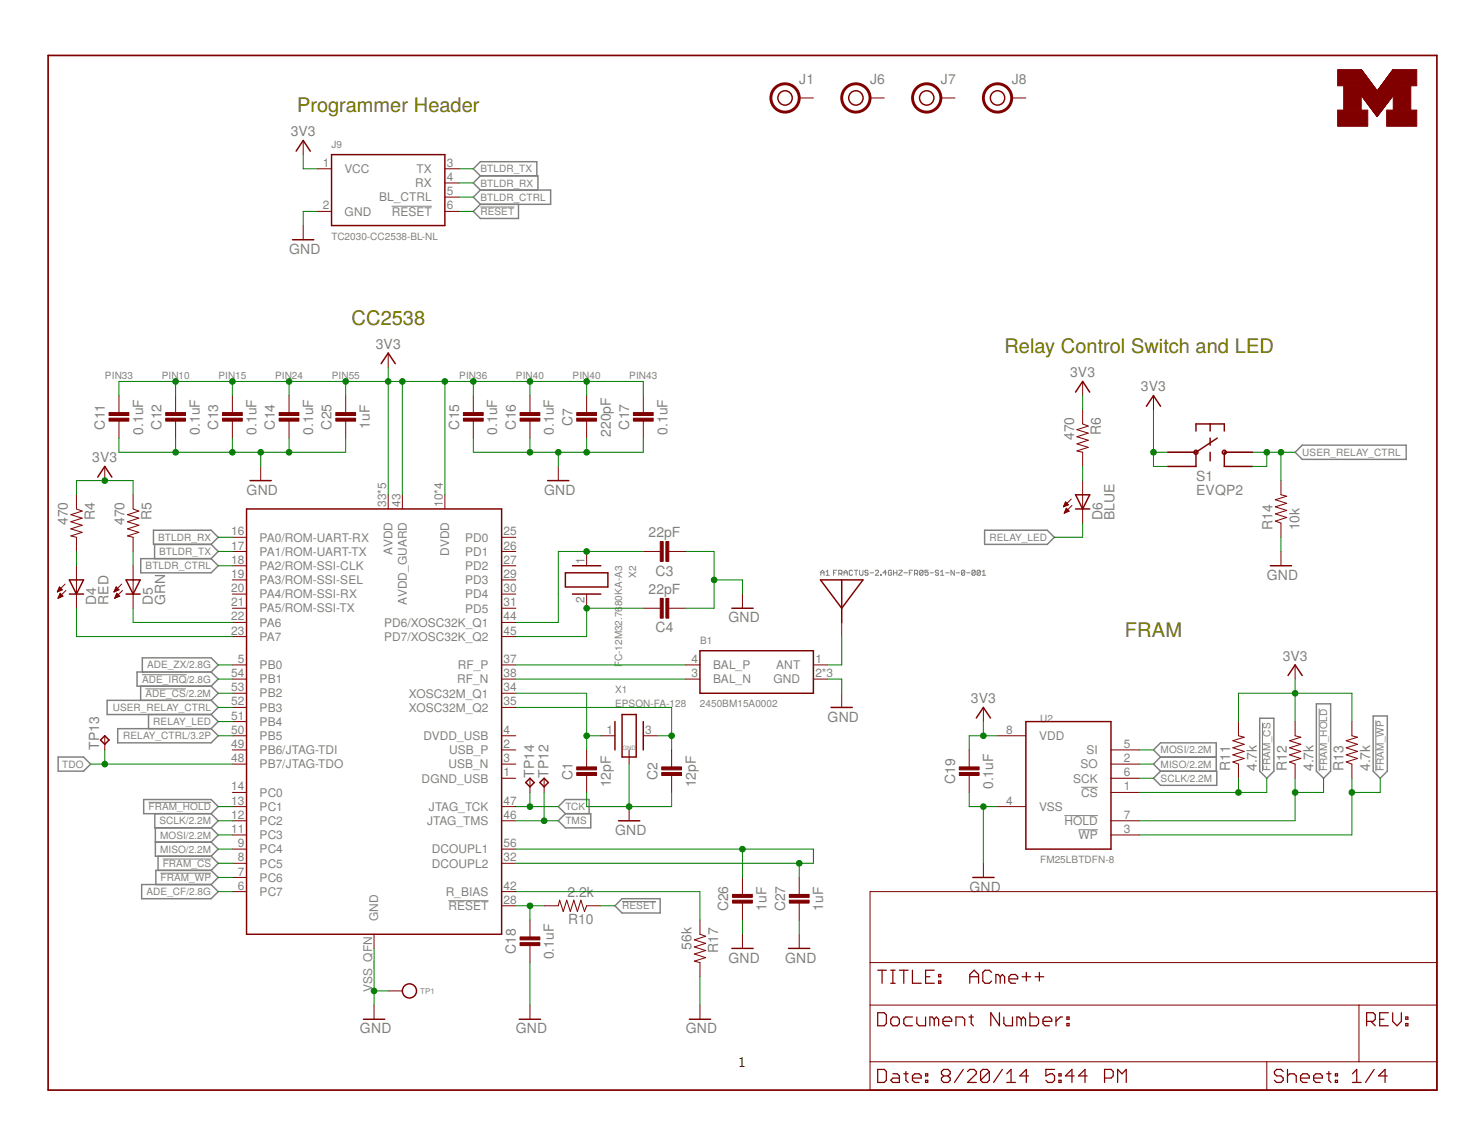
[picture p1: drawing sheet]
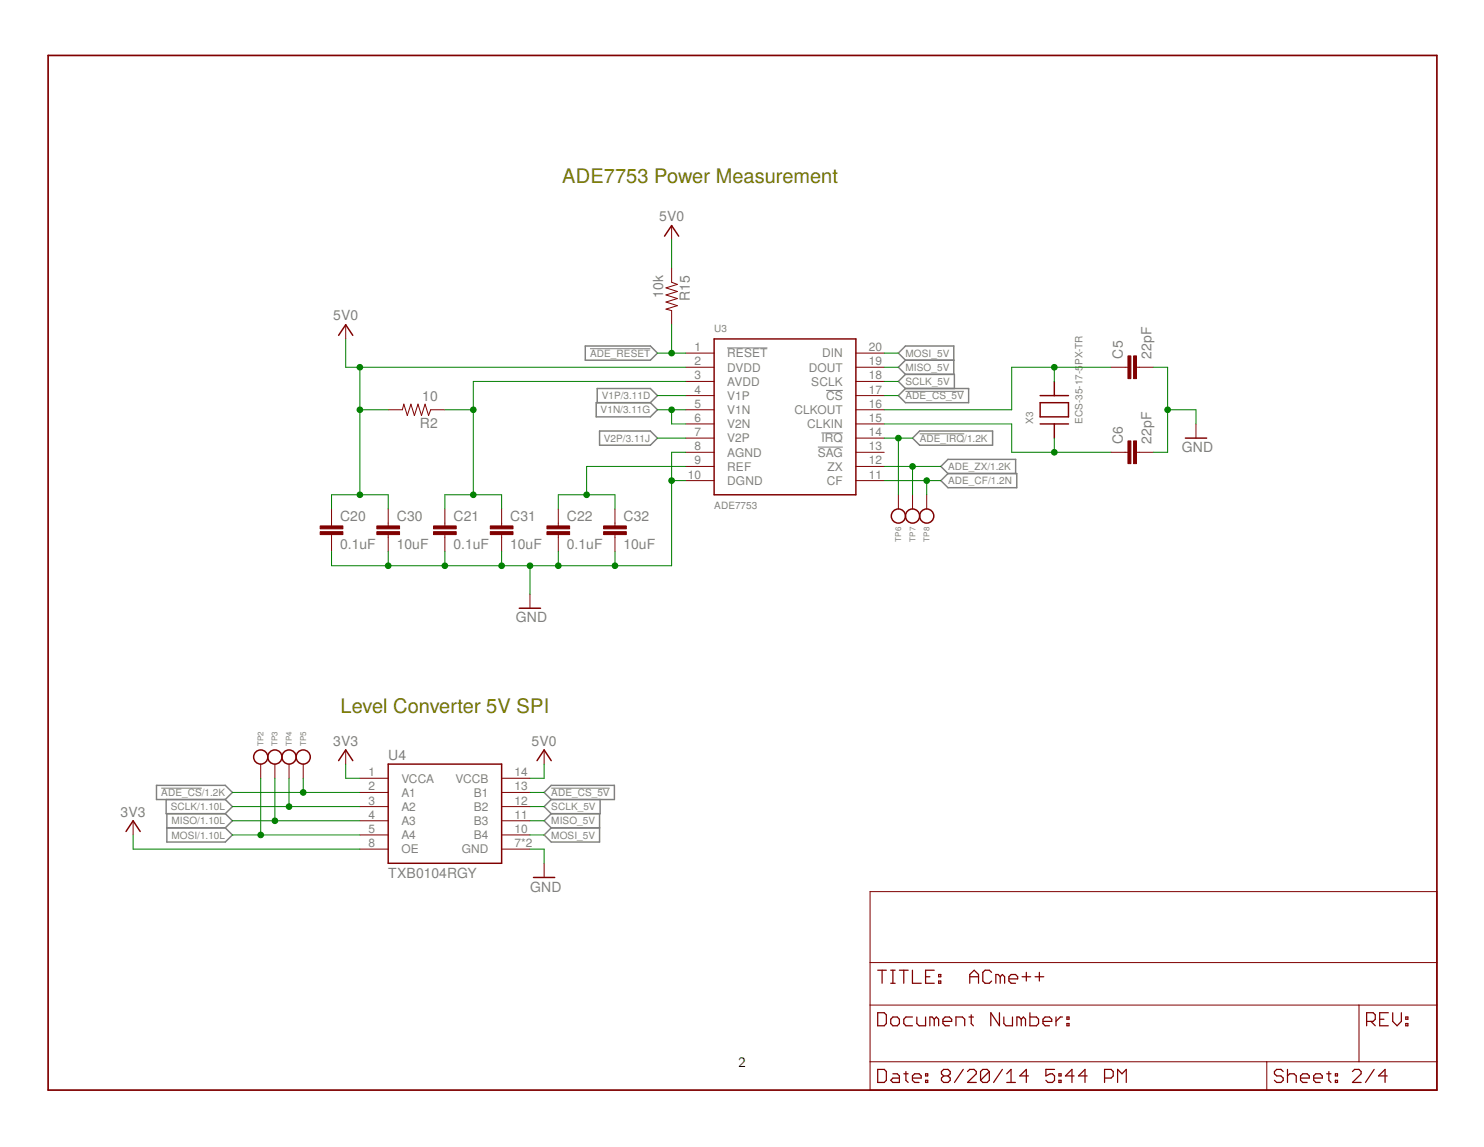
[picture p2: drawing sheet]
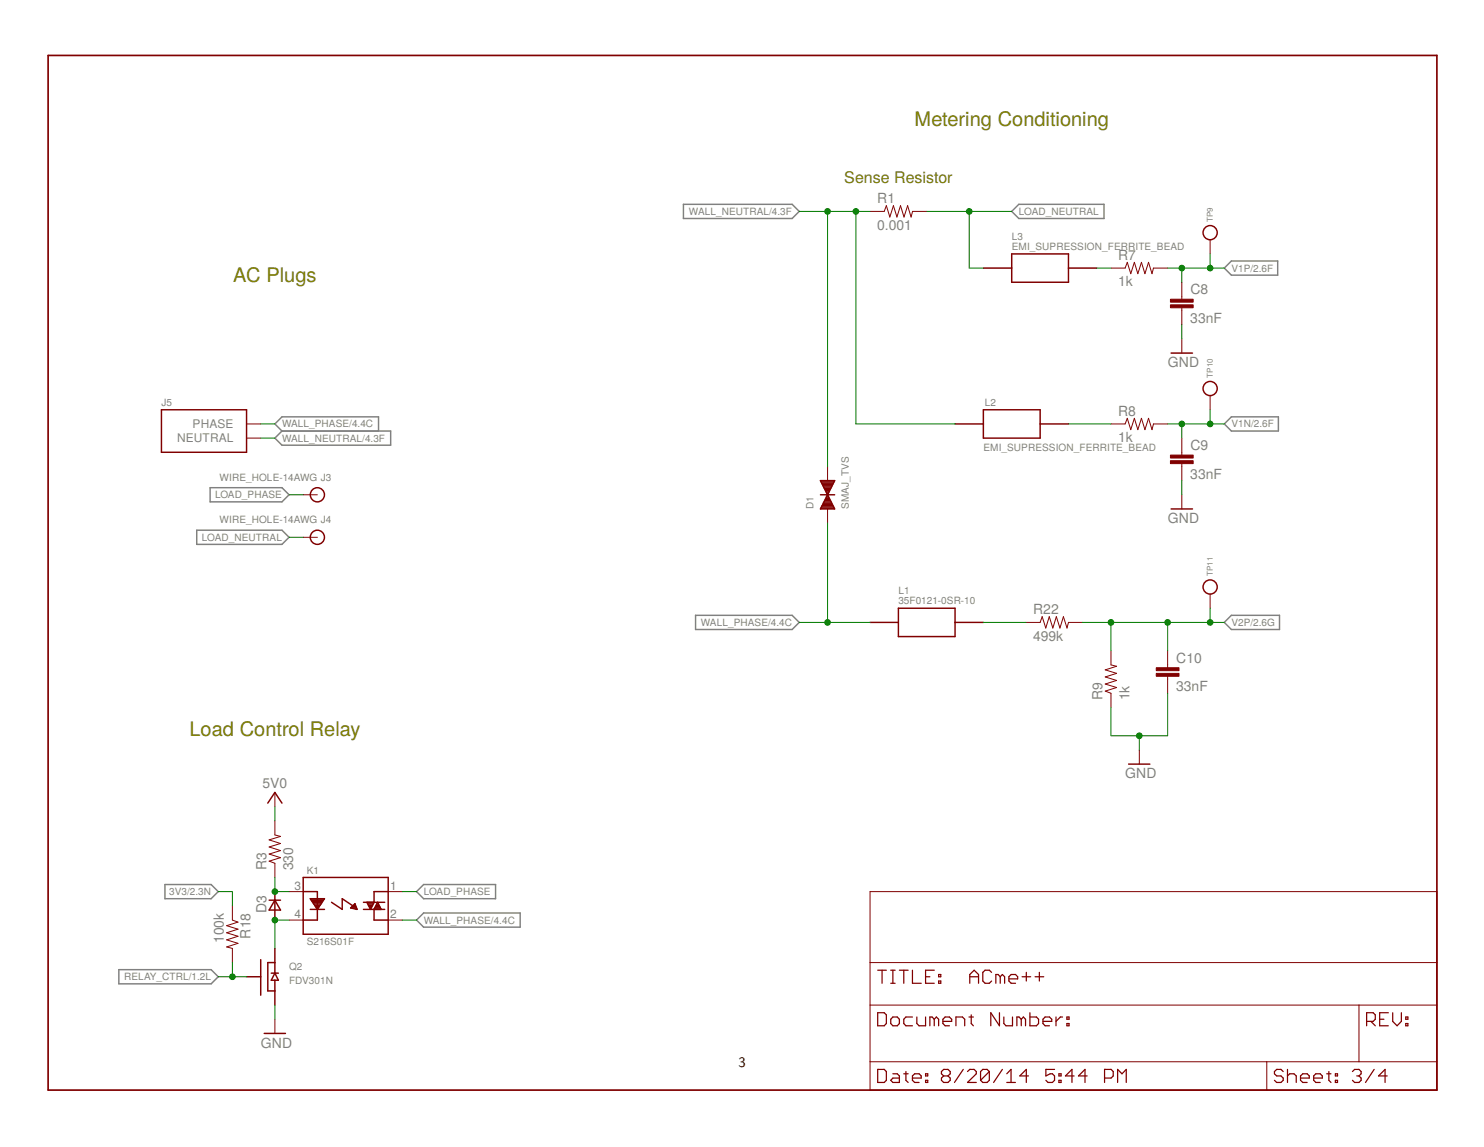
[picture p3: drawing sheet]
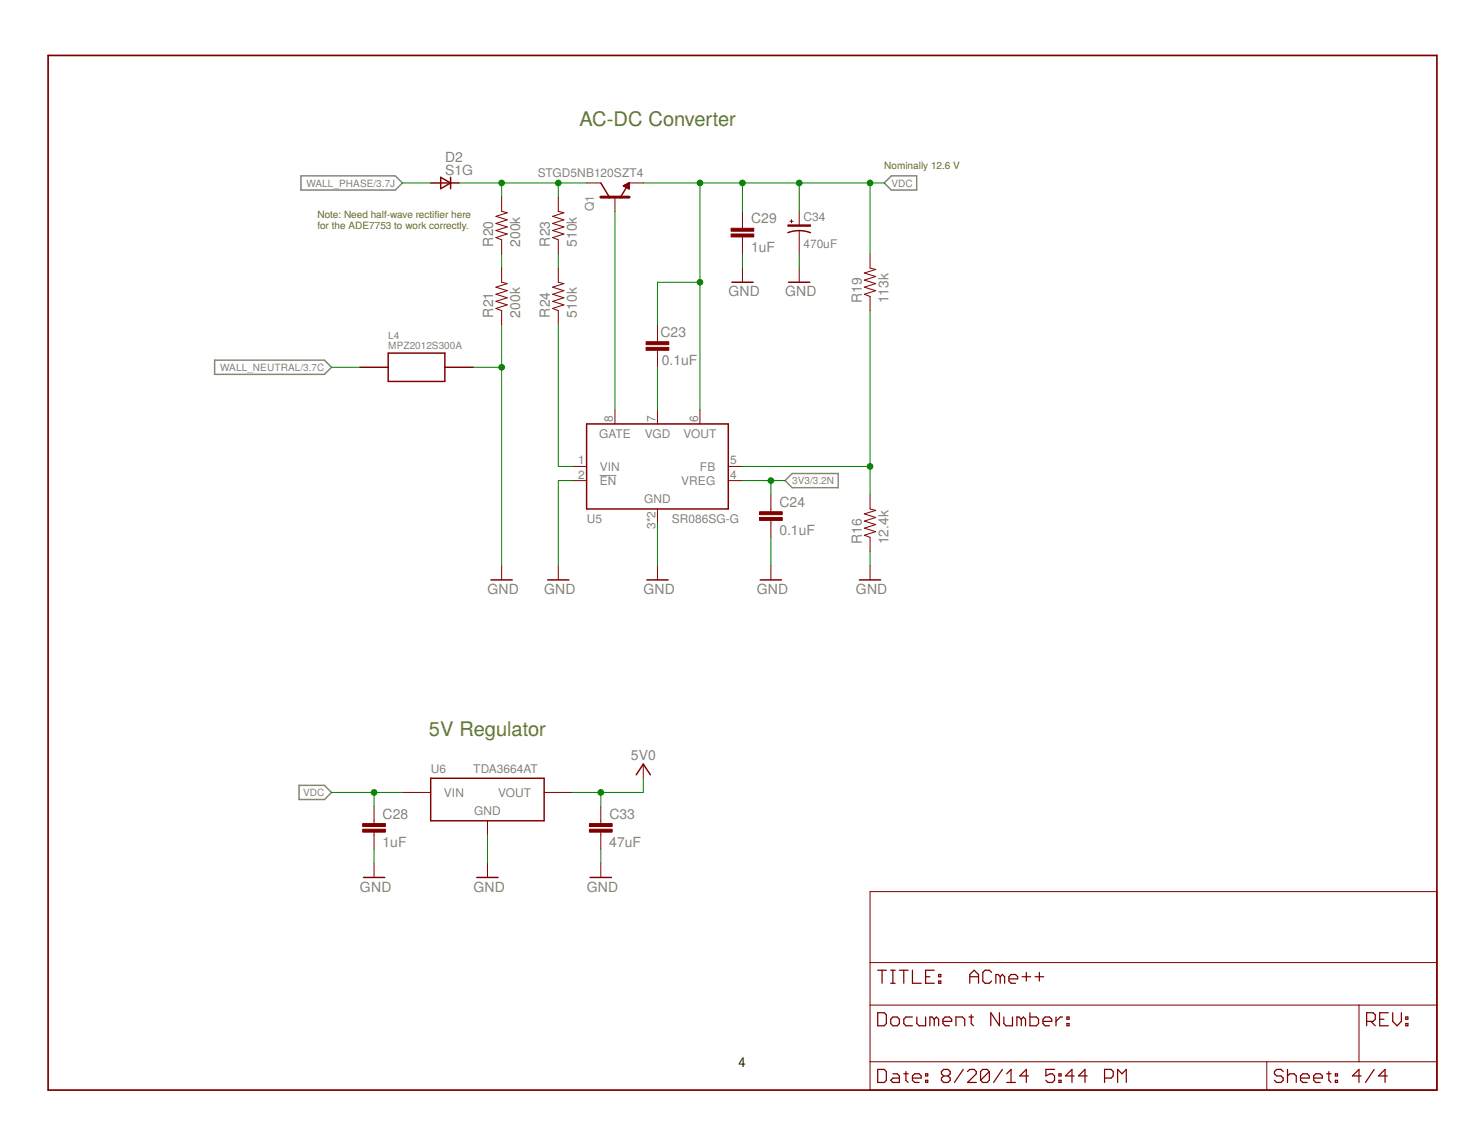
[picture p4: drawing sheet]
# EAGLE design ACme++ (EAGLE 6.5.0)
AUTHOR: Brad Campbell; REV: A; TITLE: ACme++

## Sheet 1 of 4: EPIC & Programmer

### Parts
A1  FRACTUS-2.4GHZ-FR05-S1-N-0-001  [FRACTUS-ANTENNA-FR05-S1-N-0-001]
B1  2450BM15A0002  [2450BM]
C1  12pF  CAPACITOR  [0402_CAP]
C2  12pF  CAPACITOR  [0402_CAP]
C3  22pF  CAPACITOR  [0402_CAP]
C4  22pF  CAPACITOR  [0402_CAP]
C7  220pF  CAPACITOR  [0402_CAP]
C11  0.1uF  CAPACITOR  [0402_CAP]
C12  0.1uF  CAPACITOR  [0402_CAP]
C13  0.1uF  CAPACITOR  [0402_CAP]
C14  0.1uF  CAPACITOR  [0402_CAP]
C15  0.1uF  CAPACITOR  [0402_CAP]
C16  0.1uF  CAPACITOR  [0402_CAP]
C17  0.1uF  CAPACITOR  [0402_CAP]
C18  0.1uF  CAPACITOR  [0402_CAP]
C19  0.1uF  CAPACITOR  [0402_CAP]
C25  1uF  CAPACITOR  [0402_CAP]
C26  1uF  CAPACITOR  [0402_CAP]
C27  1uF  CAPACITOR  [0402_CAP]
D4  RED  LED0603  [LED-0603]
D5  GRN  LED0603  [LED-0603]
D6  BLUE  LED0603  [LED-0603]
J1  HOLE  [HOLE-0.125]
J6  HOLE  [HOLE-0.125]
J7  HOLE  [HOLE-0.125]
J8  HOLE  [HOLE-0.125]
J9  TC2030-CC2538-BL-NL  [TC2030-IDC-NL]
R4  470  RESISTOR  [0402_RES]
R5  470  RESISTOR  [0402_RES]
R6  470  RESISTOR  [0402_RES]
R10  2.2k  RESISTOR  [0402_RES]
R11  4.7k  RESISTOR  [0402_RES]
R12  4.7k  RESISTOR  [0402_RES]
R13  4.7k  RESISTOR  [0402_RES]
R14  10k  RESISTOR0603-RES  [0603-RES]
R17  56k  RESISTOR  [0402_RES]
S1  EVQP2  [EVQP2]
TP1  TEST_POINT_0.040IN  [TESTPOINT_0.040IN]
TP12  TPTP09SQ  [TP09SQ]
TP13  TPTP09SQ  [TP09SQ]
TP14  TPTP09SQ  [TP09SQ]
U1  CC2538  [S-PVQFN-N56]
U2  FM25LBTDFN-8  [TDFN-8]
U$3  UMICH_SOLID_MEDIUM  [UMICH_SOLID_200MIL]
X1  EPSON-FA-128  [FA-128]
X2  FC-12M32.7680KA-A3  [FC-12M]

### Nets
3V3: C7.1 C11.1 C12.1 C13.1 C14.1 C15.1 C16.1 C17.1 C19.1 C25.1 J9.1(VCC) R4.1 R5.1 R6.1 R11.2 R12.2 R13.2 S1.P$1 S1.P$3 U1.10(DVDD) U1.15(DVDD) U1.24(DVDD) U1.33(AVDD) U1.36(AVDD) U1.39(AVDD) U1.40(AVDD) U1.41(AVDD) U1.43(AVDD_GUARD) U1.55(DVDD) U2.8(VDD) ; also sheet 2,3,4
!ADE_CS: U1.53(PB2) ; also sheet 2
!ADE_IRQ: U1.54(PB1) ; also sheet 2
!FRAM_CS: R11.1 U1.8(PC5) U2.1(!CS)
!FRAM_HOLD: R12.1 U1.13(PC1) U2.7(!HOLD)
!FRAM_WP: R13.1 U1.7(PC6) U2.3(!WP)
!RESET: J9.6(!RESET) R10.1
ADE_CF: U1.6(PC7) ; also sheet 2
ADE_ZX: U1.5(PB0) ; also sheet 2
ANTENNA: A1.1(ANTENNA) B1.1(ANT)
BTLDR_CTRL: J9.5(BL_CTRL) U1.18(PA2/ROM-SSI-CLK)
BTLDR_RX: J9.4(RX) U1.16(PA0/ROM-UART-RX)
BTLDR_TX: J9.3(TX) U1.17(PA1/ROM-UART-TX)
GND: B1.2(GND) B1.5(GND) B1.6(GND) C1.2 C2.2 C3.2 C4.2 C7.2 C11.2 C12.2 C13.2 C14.2 C15.2 C16.2 C17.2 C18.2 C19.2 C25.2 C26.2 C27.2 J9.2(GND) R14.1 R17.2 TP1.TESTPOINT U1.VSS_QFN(GND) U2.4(VSS) X1.2(GND) X1.4(GND) ; also sheet 2,3,4
GREEN_LED: D5.C U1.22(PA6)
MISO: U1.9(PC4) U2.2(SO) ; also sheet 2
MOSI: U1.11(PC3) U2.5(SI) ; also sheet 2
N$1: C26.1 C27.1 U1.32(DCOUPL2) U1.56(DCOUPL1)
N$2: C18.1 R10.2 U1.28(!RESET)
N$6: C4.1 U1.45(PD7/XOSC32K_Q2) X2.2
N$7: C3.1 U1.44(PD6/XOSC32K_Q1) X2.1
N$8: R17.1 U1.42(R_BIAS)
N$9: C1.1 U1.34(XOSC32M_Q1) X1.1
N$10: C2.1 U1.35(XOSC32M_Q2) X1.3
N$12: D6.A R6.2
N$20: D4.A R4.2
N$22: D5.A R5.2
RED_LED: D4.C U1.23(PA7)
RELAY_CTRL: U1.50(PB5) ; also sheet 3
RELAY_LED: D6.C U1.51(PB4)
RF_N: B1.3(BAL_N) U1.38(RF_N)
RF_P: B1.4(BAL_P) U1.37(RF_P)
SCLK: U1.12(PC2) U2.6(SCK) ; also sheet 2
TCK: TP14.TP U1.47(JTAG_TCK)
TDO: TP13.TP U1.48(PB7/JTAG-TDO)
TMS: TP12.TP U1.46(JTAG_TMS)
USER_RELAY_CTRL: R14.2 S1.P$2 S1.P$4 U1.52(PB3)
Unconnected: J1.1 J6.1 J7.1 J8.1 U1.1(DGND_USB) U1.2(USB_P) U1.3(USB_N) U1.4(DVDD_USB) U1.14(PC0) U1.19(PA3/ROM-SSI-SEL) U1.20(PA4/ROM-SSI-RX) U1.21(PA5/ROM-SSI-TX) U1.25(PD0) U1.26(PD1) U1.27(PD2) U1.29(PD3) U1.30(PD4) U1.31(PD5) U1.49(PB6/JTAG-TDI)

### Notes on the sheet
- Programmer Header
- CC2538
- Relay Control Switch and LED
- PIN33 | PIN10 | PIN15 | PIN24 | PIN55 | PIN36 | PIN40 | PIN40 | PIN43
- FRAM

## Sheet 2 of 4: ADE7753

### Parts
C5  22pF  CAP0603-CAP  [0603-CAP]
C6  22pF  CAP0603-CAP  [0603-CAP]
C20  0.1uF  CAP0603-CAP  [0603-CAP]
C21  0.1uF  CAP0603-CAP  [0603-CAP]
C22  0.1uF  CAP0603-CAP  [0603-CAP]
C30  10uF  CAP0603-CAP  [0603-CAP]
C31  10uF  CAP0603-CAP  [0603-CAP]
C32  10uF  CAP0603-CAP  [0603-CAP]
R2  10  RESISTOR0603-RES  [0603-RES]
R15  10k  RESISTOR0603-RES  [0603-RES]
TP2  TEST_POINT_0.040IN  [TESTPOINT_0.040IN]
TP3  TEST_POINT_0.040IN  [TESTPOINT_0.040IN]
TP4  TEST_POINT_0.040IN  [TESTPOINT_0.040IN]
TP5  TEST_POINT_0.040IN  [TESTPOINT_0.040IN]
TP6  TEST_POINT_0.040IN  [TESTPOINT_0.040IN]
TP7  TEST_POINT_0.040IN  [TESTPOINT_0.040IN]
TP8  TEST_POINT_0.040IN  [TESTPOINT_0.040IN]
U3  ADE7753  [SSOP-20]
U4  TXB0104RGY  [S-PVQFN-N14]
X3  ECS-35-17-5PX-TR  [CSM-7X]

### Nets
3V3: U4.1(VCCA) U4.8(OE) ; also sheet 1,3,4
5V0: C20.1 C30.1 R2.2 R15.1 U3.2(DVDD) U4.14(VCCB) ; also sheet 3,4
!ADE_CS: TP5.TESTPOINT U4.2(A1) ; also sheet 1
!ADE_CS_5V: U3.17(!CS) U4.13(B1)
!ADE_IRQ: TP6.TESTPOINT U3.14(!IRQ) ; also sheet 1
!ADE_RESET: R15.2 U3.1(!RESET)
ADE_AVDD: C21.1 C31.1 R2.1 U3.3(AVDD)
ADE_CF: TP8.TESTPOINT U3.11(CF) ; also sheet 1
ADE_ZX: TP7.TESTPOINT U3.12(ZX) ; also sheet 1
GND: C5.2 C6.2 C20.2 C21.2 C22.2 C30.2 C31.2 C32.2 U3.8(AGND) U3.10(DGND) U4.7(GND) U4.THERMALPAD(GND) ; also sheet 1,3,4
MISO: TP3.TESTPOINT U4.4(A3) ; also sheet 1
MISO_5V: U3.19(DOUT) U4.11(B3)
MOSI: TP2.TESTPOINT U4.5(A4) ; also sheet 1
MOSI_5V: U3.20(DIN) U4.10(B4)
N$3: C6.1 U3.15(CLKIN) X3.1
N$11: C22.1 C32.1 U3.9(REF)
N$15: C5.1 U3.16(CLKOUT) X3.2
SCLK: TP4.TESTPOINT U4.3(A2) ; also sheet 1
SCLK_5V: U3.18(SCLK) U4.12(B2)
V1N: U3.5(V1N) U3.6(V2N) ; also sheet 3
V1P: U3.4(V1P) ; also sheet 3
V2P: U3.7(V2P) ; also sheet 3
Unconnected: U3.13(!SAG)

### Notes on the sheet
- ADE7753 Power Measurement
- Level Converter 5V SPI

## Sheet 3 of 4: Relay

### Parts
C8  33nF  CAP0805  [0805]
C9  33nF  CAP0805  [0805]
C10  33nF  CAP0805  [0805]
D1  SMAJ_TVS  [DO214_TVS]
D3  DIODE_MMBD914  [SOT-23]
J3  WIRE_HOLE-14AWG  [WIRE_HOLE-14AWG]
J4  WIRE_HOLE-14AWG  [WIRE_HOLE-14AWG]
J5  AC-PLUG-2  [AC_MALE_PINS_2]
K1  S216S01F  [RELAY_SX16S0X]
L1  35F0121-0SR-10  [35F0102]
L2  EMI_SUPRESSION_FERRITE_BEAD  [L1806]
L3  EMI_SUPRESSION_FERRITE_BEAD  [L1806]
Q2  FDV301N  [SOT-23]
R1  0.001  RESISTOR2512  [R2512]
R3  330  RESISTOR0805-RES  [0805]
R7  1k  RESISTOR0805-RES  [0805]
R8  1k  RESISTOR0805-RES  [0805]
R9  1k  RESISTOR0805-RES  [0805]
R18  100k  RESISTOR0603-RES  [0603-RES]
R22  499k  RESISTOR0805-RES  [0805]
TP9  TEST_POINT_0.040IN  [TESTPOINT_0.040IN]
TP10  TEST_POINT_0.040IN  [TESTPOINT_0.040IN]
TP11  TEST_POINT_0.040IN  [TESTPOINT_0.040IN]

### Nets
3V3: R18.1 ; also sheet 1,2,4
5V0: R3.2 ; also sheet 2,4
GND: C8.2 C9.2 C10.2 Q2.2(S) R9.1 ; also sheet 1,2,4
LOAD_NEUTRAL: J4.P$1 L3.P$1 R1.2
LOAD_PHASE: J3.P$1 K1.1
N$4: D3.1(ANNODE) K1.4 Q2.3(D)
N$13: D3.3(CATHODE) K1.3 R3.1
N$14: L2.P$2 R8.1
N$16: L3.P$2 R7.1
N$17: L1.2 R22.1
RELAY_CTRL: Q2.1(G) R18.2 ; also sheet 1
V1N: C9.1 R8.2 TP10.TESTPOINT ; also sheet 2
V1P: C8.1 R7.2 TP9.TESTPOINT ; also sheet 2
V2P: C10.1 R9.2 R22.2 TP11.TESTPOINT ; also sheet 2
WALL_NEUTRAL: D1.CATHODE J5.NEUTRAL1(NEUTRAL) J5.NEUTRAL2(NEUTRAL) L2.P$1 R1.1 ; also sheet 4
WALL_PHASE: D1.ANODE J5.PHASE1(PHASE) J5.PHASE2(PHASE) K1.2 L1.1 ; also sheet 4

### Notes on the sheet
- Metering Conditioning
- Sense Resistor
- AC Plugs
- Load Control Relay

## Sheet 4 of 4: AC-DC

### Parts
C23  0.1uF  CAP0603-CAP  [0603-CAP]
C24  0.1uF  CAP0603-CAP  [0603-CAP]
C28  1uF  CAP0603-CAP  [0603-CAP]
C29  1uF  CAP1206  [1206]
C33  47uF  CAP1206  [1206]
C34  470uF  CAP_EEE-FP1E471AP  [CAP_SM_10MM]
D2  S1G  [DO-214AC]
L4  MPZ2012S300A  [0805_RESISTOR]
Q1  STGD5NB120SZT4  [DPAK]
R16  12.4k  RESISTOR0603-RES  [0603-RES]
R19  113k  RESISTOR0603-RES  [0603-RES]
R20  200k  RESISTOR1206  [1206]
R21  200k  RESISTOR1206  [1206]
R23  510k  RESISTOR1206  [1206]
R24  510k  RESISTOR1206  [1206]
U5  SR086SG-G  [SR086]
U6  TDA3664AT  [SOIC_8]

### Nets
3V3: C24.1 U5.4(VREG) ; also sheet 1,2,3
5V0: C33.1 U6.1(VOUT) ; also sheet 2,3
DC_RECTIFIED: D2.CATHODE Q1.P$2(C) R20.2 R23.2
GND: C24.2 C28.2 C29.2 C33.2 C34.- L4.P$2 R16.1 R21.1 U5.2(!EN) U5.3(GND) U5.PAD(GND) U6.3(GND) ; also sheet 1,2,3
N$18: R20.1 R21.2
N$21: R23.1 R24.2
N$24: C23.2 U5.7(VGD)
N$26: R16.2 R19.1 U5.5(FB)
SR086_GATE: Q1.P$1(G) U5.8(GATE)
SR086_VIN: R24.1 U5.1(VIN)
VDC: C23.1 C28.1 C29.1 C34.+ Q1.P$3(E) R19.2 U5.6(VOUT) U6.8(VIN)
WALL_NEUTRAL: L4.P$1 ; also sheet 3
WALL_PHASE: D2.ANNODE ; also sheet 3

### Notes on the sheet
- AC-DC Converter
- Nominally 12.6 V
- Note: Need half-wave rectifier here
  for the ADE7753 to work correctly.
- 5V Regulator

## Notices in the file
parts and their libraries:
SparkFun-Passives: Licensing: CC v3.0 Share-Alike You are welcome to use this library for commercial purposes.
